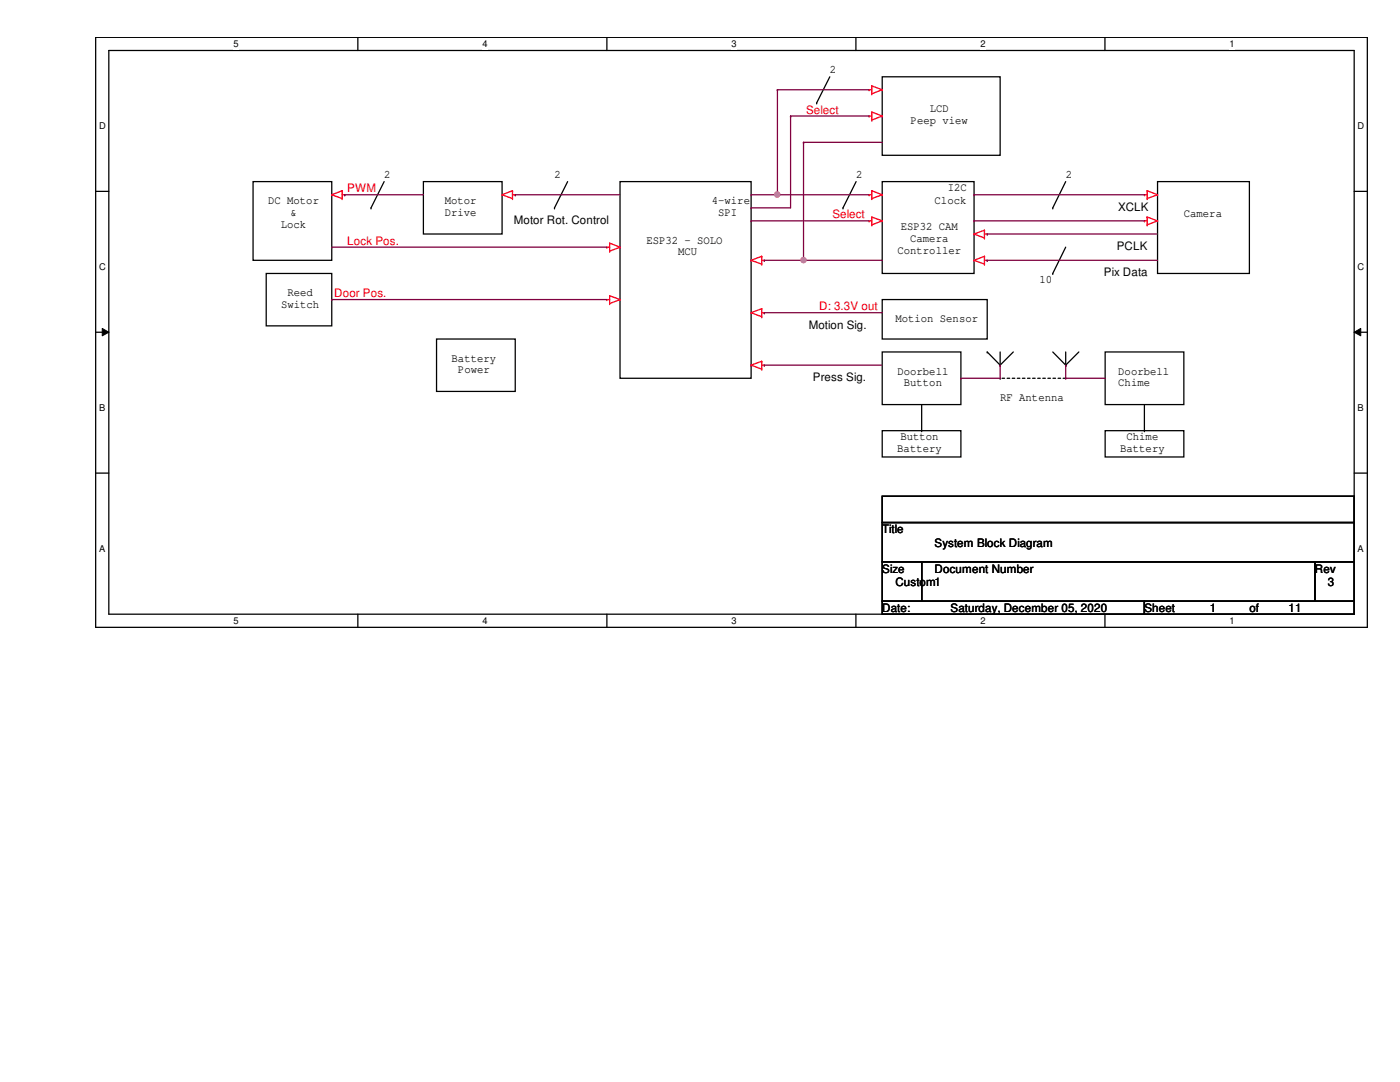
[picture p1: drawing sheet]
<svg xmlns="http://www.w3.org/2000/svg" width="279mm" height="216mm" viewBox="0 0 279 216" stroke-linecap="round" stroke-linejoin="round" font-family="sans-serif">
<path d="M19.1 7.5h253.8v117.7h-253.8zM21.7 10.1h248.6v112.5h-248.6z" fill="none" stroke="#000" stroke-width=".25"/>
<g fill="#fff">
<path d="M46.6 7.7h1v2.1h-1z"/>
<path d="M46.6 122.9h1v2h-1z"/>
</g>
<path d="M71.4 7.5v2.6M71.4 122.6v2.6" fill="none" stroke="#000" stroke-width=".25"/>
<g fill="#fff">
<path d="M96.3 7.7h1v2.1h-1z"/>
<path d="M96.3 122.9h1v2h-1z"/>
</g>
<path d="M121.1 7.5v2.6M121.1 122.6v2.6" fill="none" stroke="#000" stroke-width=".25"/>
<g fill="#fff">
<path d="M146 7.7h1v2.1h-1z"/>
<path d="M146 122.9h1v2h-1z"/>
</g>
<path d="M170.8 7.5v2.6M170.8 122.6v2.6" fill="none" stroke="#000" stroke-width=".25"/>
<g fill="#fff">
<path d="M195.7 7.7h1v2.1h-1z"/>
<path d="M195.7 122.9h1v2h-1z"/>
</g>
<path d="M220.5 7.5v2.6M220.5 122.6v2.6" fill="none" stroke="#000" stroke-width=".25"/>
<g fill="#fff">
<path d="M245.4 7.7h1v2.1h-1z"/>
<path d="M245.4 122.9h1v2h-1z"/>
<path d="M19.8 24.1h1.3v2.1h-1.3z"/>
<path d="M270.9 24.1h1.3v2.1h-1.3z"/>
<path d="M19.8 52.2h1.3v2.1h-1.3z"/>
<path d="M270.9 52.2h1.3v2.1h-1.3z"/>
</g>
<path d="M19.1 38.2h2.6M270.3 38.2h2.6" fill="none" stroke="#000" stroke-width=".25"/>
<g fill="#fff">
<path d="M19.8 80.3h1.2v2.1h-1.2z"/>
<path d="M270.9 80.3h1.3v2.1h-1.3z"/>
</g>
<path d="M19.1 66.3h2.6M270.3 66.3h2.6" fill="none" stroke="#000" stroke-width=".25"/>
<path d="M20.4 65.5l1.3 .8-1.3 .7zM270.3 66.3l1.3-.8v1.5z" fill="#000"/>
<path d="M20.4 65.5l1.3 .8-1.3 .7zM270.3 66.3l1.3-.8v1.5z" fill="none" stroke="#000" stroke-width=".2"/>
<g fill="#fff">
<path d="M19.8 108.5h1.2v2h-1.2z"/>
<path d="M270.9 108.5h1.3v2h-1.3z"/>
</g>
<g fill="none" stroke="#000" stroke-width=".25">
<path d="M165.6 15.3l-2.6 5.2M176.1 15.3h23.5v15.7h-23.5zM50.5 36.2h15.7v15.7h-15.7zM76.7 36.2l-2.7 5.3M84.5 36.2h15.7v10.5h-15.7zM113.3 36.2l-2.6 5.3M123.7 36.2h26.2v39.3h-26.2zM163 20.5h.1M170.9 36.2l-2.7 5.3M176.1 36.2h18.3v18.4h-18.3zM212.7 36.2l-2.6 5.3M231 36.2h18.3v18.4h-18.3z"/>
<path d="M53.1 54.6h13.1v10.4h-13.1zM74 41.5h.1M110.7 41.5h.1M168.2 41.5h.1M176.1 59.8h20.9v7.8h-20.9zM210.1 41.5h.1M210.1 54.6h.1M212.7 49.3l-2.6 5.3M87.1 67.6h15.7v10.5h-15.7zM176.1 70.2h15.7v10.5h-15.7zM197 70.2h.1M197 70.2l2.6 2.7"/>
<path d="M199.6 72.9h.1M199.6 70.2v2.7M202.2 70.2l-2.6 2.7M210.1 70.2l2.6 2.7M212.7 72.9h.1M212.7 70.2v2.7M215.3 70.2l-2.6 2.7M220.6 70.2h15.7v10.5h-15.7zM19.1 94.4h2.6M176.1 85.9h15.7v5.3h-15.7zM176.1 99h94.2v5.3h-94.2zM183.9 85.9h.1"/>
<path d="M183.9 80.7v5.2M220.6 85.9h15.7v5.3h-15.7zM228.4 85.9h.1M228.4 80.7v5.2M270.3 94.4h2.6M176.1 104.3h94.2v7.8h-94.2zM176.1 112.1h7.8v7.9h-7.8zM176.1 120h52.3v2.6h-52.3zM183.9 112.1h78.5v7.9h-78.5zM228.4 120h41.9v2.6h-41.9zM262.4 112.1h7.9v7.9h-7.9z"/>
</g>
<path d="M199.6 75.5h.1M212.7 75.5h-13.1" fill="none" stroke="#000" stroke-width=".25" stroke-dasharray=".5 .5"/>
<g fill="none" stroke="#f00" stroke-width=".25">
<path d="M173.4 17.9h.1M173.4 17.9h.6M174 17.1h.1M174 18.7h.1M174 17.1v1.6M174 17.1l2.1 .8M176.1 17.9h.1M176.1 17.9l-2.1 .8M66.2 38.9h.1M66.2 38.9l2.1 .7M68.3 39.6h.1M68.3 38.1h.1"/>
<path d="M68.3 38.9h.5M68.3 38.1v1.5M68.3 38.1l-2.1 .8M68.8 38.9h.1M100.2 38.9h.1M100.2 38.9l2.1 .7M102.3 39.6h.1M102.3 38.1h.1M102.3 38.9h.5M102.3 38.1v1.5M102.3 38.1l-2.1 .8M102.8 38.9h.1"/>
<path d="M173.4 38.9h.1M173.4 23.2h.1M173.4 38.9h.6M173.4 23.2h.6M174 38.1h.1M174 39.6h.1M174 22.4h.1M174 24h.1M174 22.4v1.6M174 38.1v1.5M174 38.1l2.1 .8M174 22.4l2.1 .8"/>
<path d="M176.1 38.9h.1M176.1 23.2h.1M176.1 38.9l-2.1 .7M176.1 23.2l-2.1 .8M228.4 38.9h.1M228.4 38.9h.5M228.9 38.1h.1M228.9 39.6h.1M228.9 38.1v1.5M228.9 38.1l2.1 .8M231 38.9h.1M231 38.9l-2.1 .7"/>
<path d="M121.1 49.3h.1M121.1 59.8h.1M121.1 49.3h.6M121.1 59.8h.6M121.7 48.5h.1M121.7 50.1h.1M121.7 59h.1M121.7 48.5v1.6M121.7 59v1.6M121.7 48.5l2 .8M121.7 59l2 .8M123.7 49.3h.1"/>
<path d="M123.7 59.8h.1M123.7 49.3l-2 .8M123.7 59.8l-2 .8M149.9 51.9h.1M149.9 51.9l2.1 .8M152 52.7h.1M152 51.1h.1M152 51.9h.5M152 51.1v1.6M152 51.1l-2.1 .8M152.5 51.9h.1M173.4 44.1h.1"/>
<path d="M173.4 44.1h.6M174 43.3h.1M174 44.9h.1M174 43.3v1.6M174 43.3l2.1 .8M176.1 44.1h.1M176.1 44.1l-2.1 .8M194.4 46.7h.1M194.4 51.9h.1M194.4 46.7l2.1 .8M194.4 51.9l2.1 .8M196.5 47.5h.1"/>
<path d="M196.5 45.9h.1M196.5 52.7h.1M196.5 51.1h.1M196.5 45.9v1.6M196.5 51.1v1.6M196.5 46.7h.5M196.5 45.9l-2.1 .8M196.5 51.9h.5M196.5 51.1l-2.1 .8M197 46.7h.1M197 51.9h.1M228.4 44.1h.1"/>
<path d="M228.4 44.1h.5M228.9 43.3h.1M228.9 44.9h.1M228.9 43.3v1.6M228.9 43.3l2.1 .8M231 44.1h.1M231 44.1l-2.1 .8M121.7 60.6h.1M149.9 72.9h.1M149.9 62.4h.1M149.9 72.9l2.1 .8M149.9 62.4l2.1 .8"/>
<path d="M152 73.7h.1M152 72.1h.1M152 63.2h.1M152 61.6h.1M152 61.6v1.6M152 72.1v1.6M152 72.9h.5M152 72.1l-2.1 .8M152 62.4h.5M152 61.6l-2.1 .8M152.5 72.9h.1M152.5 62.4h.1"/>
</g>
<g fill="none" stroke="#800040" stroke-width=".25">
<path d="M155.2 17.9h.1M155.2 17.9h18.2M155.2 17.9v21M102.8 38.9h.1M102.8 38.9h20.9M194.4 38.9h.1M194.4 38.9h34M194.4 44.1h.1M194.4 44.1h34M197 46.7h.1M197 51.9h.1M197 46.7h34"/>
<path d="M197 51.9h34M152.5 72.9h.1M152.5 72.9h23.6M191.8 75.5h.1M199.6 72.9h.1M199.6 72.9v2.6h-7.8M212.7 72.9h.1M212.7 75.5h.1M212.7 75.5h7.9M212.7 72.9v2.6"/>
</g>
<circle cx="155.1" cy="38.8" r=".51" fill="#f0f"/>
<circle cx="155.1" cy="38.8" r=".51" fill="none" stroke="#f0f" stroke-width=".25"/>
<path d="M149.9 38.9h.1M149.9 38.9h23.5M155.2 38.9h.1M160.4 28.4h.1M160.4 28.4v23.5h-7.9M152.5 51.9h.1" fill="none" stroke="#800040" stroke-width=".25"/>
<circle cx="160.4" cy="51.9" r=".51" fill="#f0f"/>
<circle cx="160.4" cy="51.9" r=".51" fill="none" stroke="#f0f" stroke-width=".25"/>
<g fill="none" stroke="#800040" stroke-width=".25">
<path d="M68.8 38.9h.1M68.8 38.9h15.7M157.8 23.2h.1M157.8 23.2h15.6M157.8 23.2v18.3h-7.9M160.4 28.4h.1M160.4 28.4h15.7M66.2 49.3h.1M66.2 59.8h.1M66.2 49.3h54.9M66.2 59.8h54.9M149.9 44.1h.1"/>
<path d="M149.9 41.5h.1M149.9 44.1h23.5M160.4 51.9h.1M160.4 51.9h15.7M152.5 62.4h.1M152.5 62.4h23.6"/>
</g>
<circle cx="155.1" cy="38.8" r=".51" fill="#f0f"/>
<circle cx="155.1" cy="38.8" r=".51" fill="none" stroke="#f0f" stroke-width=".25"/>
<circle cx="160.4" cy="51.9" r=".51" fill="#f0f"/>
<circle cx="160.4" cy="51.9" r=".51" fill="none" stroke="#f0f" stroke-width=".25"/>
<g font-size="2.3">
<text x="165.6" y="14.6">2</text>
<text x="185.5" y="22.4">LCD</text>
<text x="181.7" y="24.8">Peep view</text>
<text x="76.7" y="35.5">2</text>
<text x="110.7" y="35.5">2</text>
<text x="170.9" y="35.5">2</text>
<text x="212.7" y="35.5">2</text>
<text x="53.5" y="40.8">DC Motor</text>
<text x="88.8" y="40.8">Motor</text>
<text x="142.1" y="40.8">4-wire</text>
<text x="186.5" y="40.8">Clock</text>
<text x="189.1" y="38.1">I2C</text>
<text x="56" y="45.4">Lock</text>
<text x="58" y="43.1">&amp;</text>
<text x="88.8" y="43.1">Drive</text>
<text x="102.6" y="44.7">Motor Rot. Control</text>
<text x="143.3" y="43.1">SPI</text>
<text x="179.7" y="46">ESP32 CAM</text>
<text x="223.2" y="42.1">XCLK</text>
<text x="236.3" y="43.4">Camera</text>
<text x="129" y="48.6">ESP32 - SOLO</text>
<text x="135.3" y="50.9">MCU</text>
<text x="179.1" y="50.6">Controller</text>
<text x="181.7" y="48.3">Camera</text>
<text x="222.9" y="49.9">PCLK</text>
<text x="57.4" y="59.1">Reed</text>
<text x="207.5" y="56.5">10</text>
<text x="220.3" y="55.2">Pix Data</text>
<text x="56.1" y="61.4">Switch</text>
<text x="161.4" y="65.6">Motion Sig.</text>
<text x="178.7" y="64.3">Motion Sensor</text>
<text x="90.1" y="72.1">Battery</text>
<text x="91.4" y="74.5">Power</text>
<text x="162.2" y="76.1">Press Sig.</text>
<text x="179.1" y="74.8">Doorbell</text>
<text x="180.4" y="77.1">Button</text>
<text x="223.2" y="74.8">Doorbell</text>
<text x="223.2" y="77.1">Chime</text>
<text x="199.6" y="80">RF Antenna</text>
<text x="179.7" y="87.8">Button</text>
<text x="224.8" y="87.8">Chime</text>
<text x="179.1" y="90.2">Battery</text>
<text x="223.6" y="90.2">Battery</text>
<text x="176.1" y="106.4">Title</text>
<text x="186.5" y="109.1">System Block Diagram</text>
<text x="176.1" y="114.3">Size</text>
<text x="178.7" y="116.9">Custom1</text>
<text x="186.5" y="114.3">Document Number</text>
<text x="262.4" y="114.3">Rev</text>
<text x="265" y="116.9">3</text>
<text x="176.1" y="122.1">Date:</text>
<text x="189.7" y="122.1">Saturday, December 05, 2020</text>
<text x="228.4" y="122.1">Sheet</text>
<text x="241.5" y="122.1">1</text>
<text x="249.3" y="122.1">of</text>
<text x="257.2" y="122.1">11</text>
</g>
<g font-size="2.3" fill="#f00">
<text x="160.9" y="22.6">Select</text>
<text x="69.3" y="38.4">PWM</text>
<text x="166.1" y="43.6">Select</text>
<text x="69.3" y="48.8">Lock Pos.</text>
<text x="66.7" y="59.3">Door Pos.</text>
<text x="163.5" y="61.9">D: 3.3V out</text>
</g>
<g font-size="1.9">
<text x="46.6" y="9.4">5</text>
<text x="96.3" y="9.4">4</text>
<text x="146" y="9.4">3</text>
<text x="195.7" y="9.4">2</text>
<text x="245.4" y="9.4">1</text>
<text x="19.8" y="25.8">D</text>
<text x="270.9" y="25.8">D</text>
<text x="19.8" y="53.9">C</text>
<text x="270.9" y="53.9">C</text>
<text x="19.8" y="82">B</text>
<text x="270.9" y="82">B</text>
<text x="19.8" y="110.1">A</text>
<text x="270.9" y="110.1">A</text>
<text x="46.6" y="124.5">5</text>
<text x="96.3" y="124.5">4</text>
<text x="146" y="124.5">3</text>
<text x="195.7" y="124.5">2</text>
<text x="245.4" y="124.5">1</text>
</g>
</svg>
